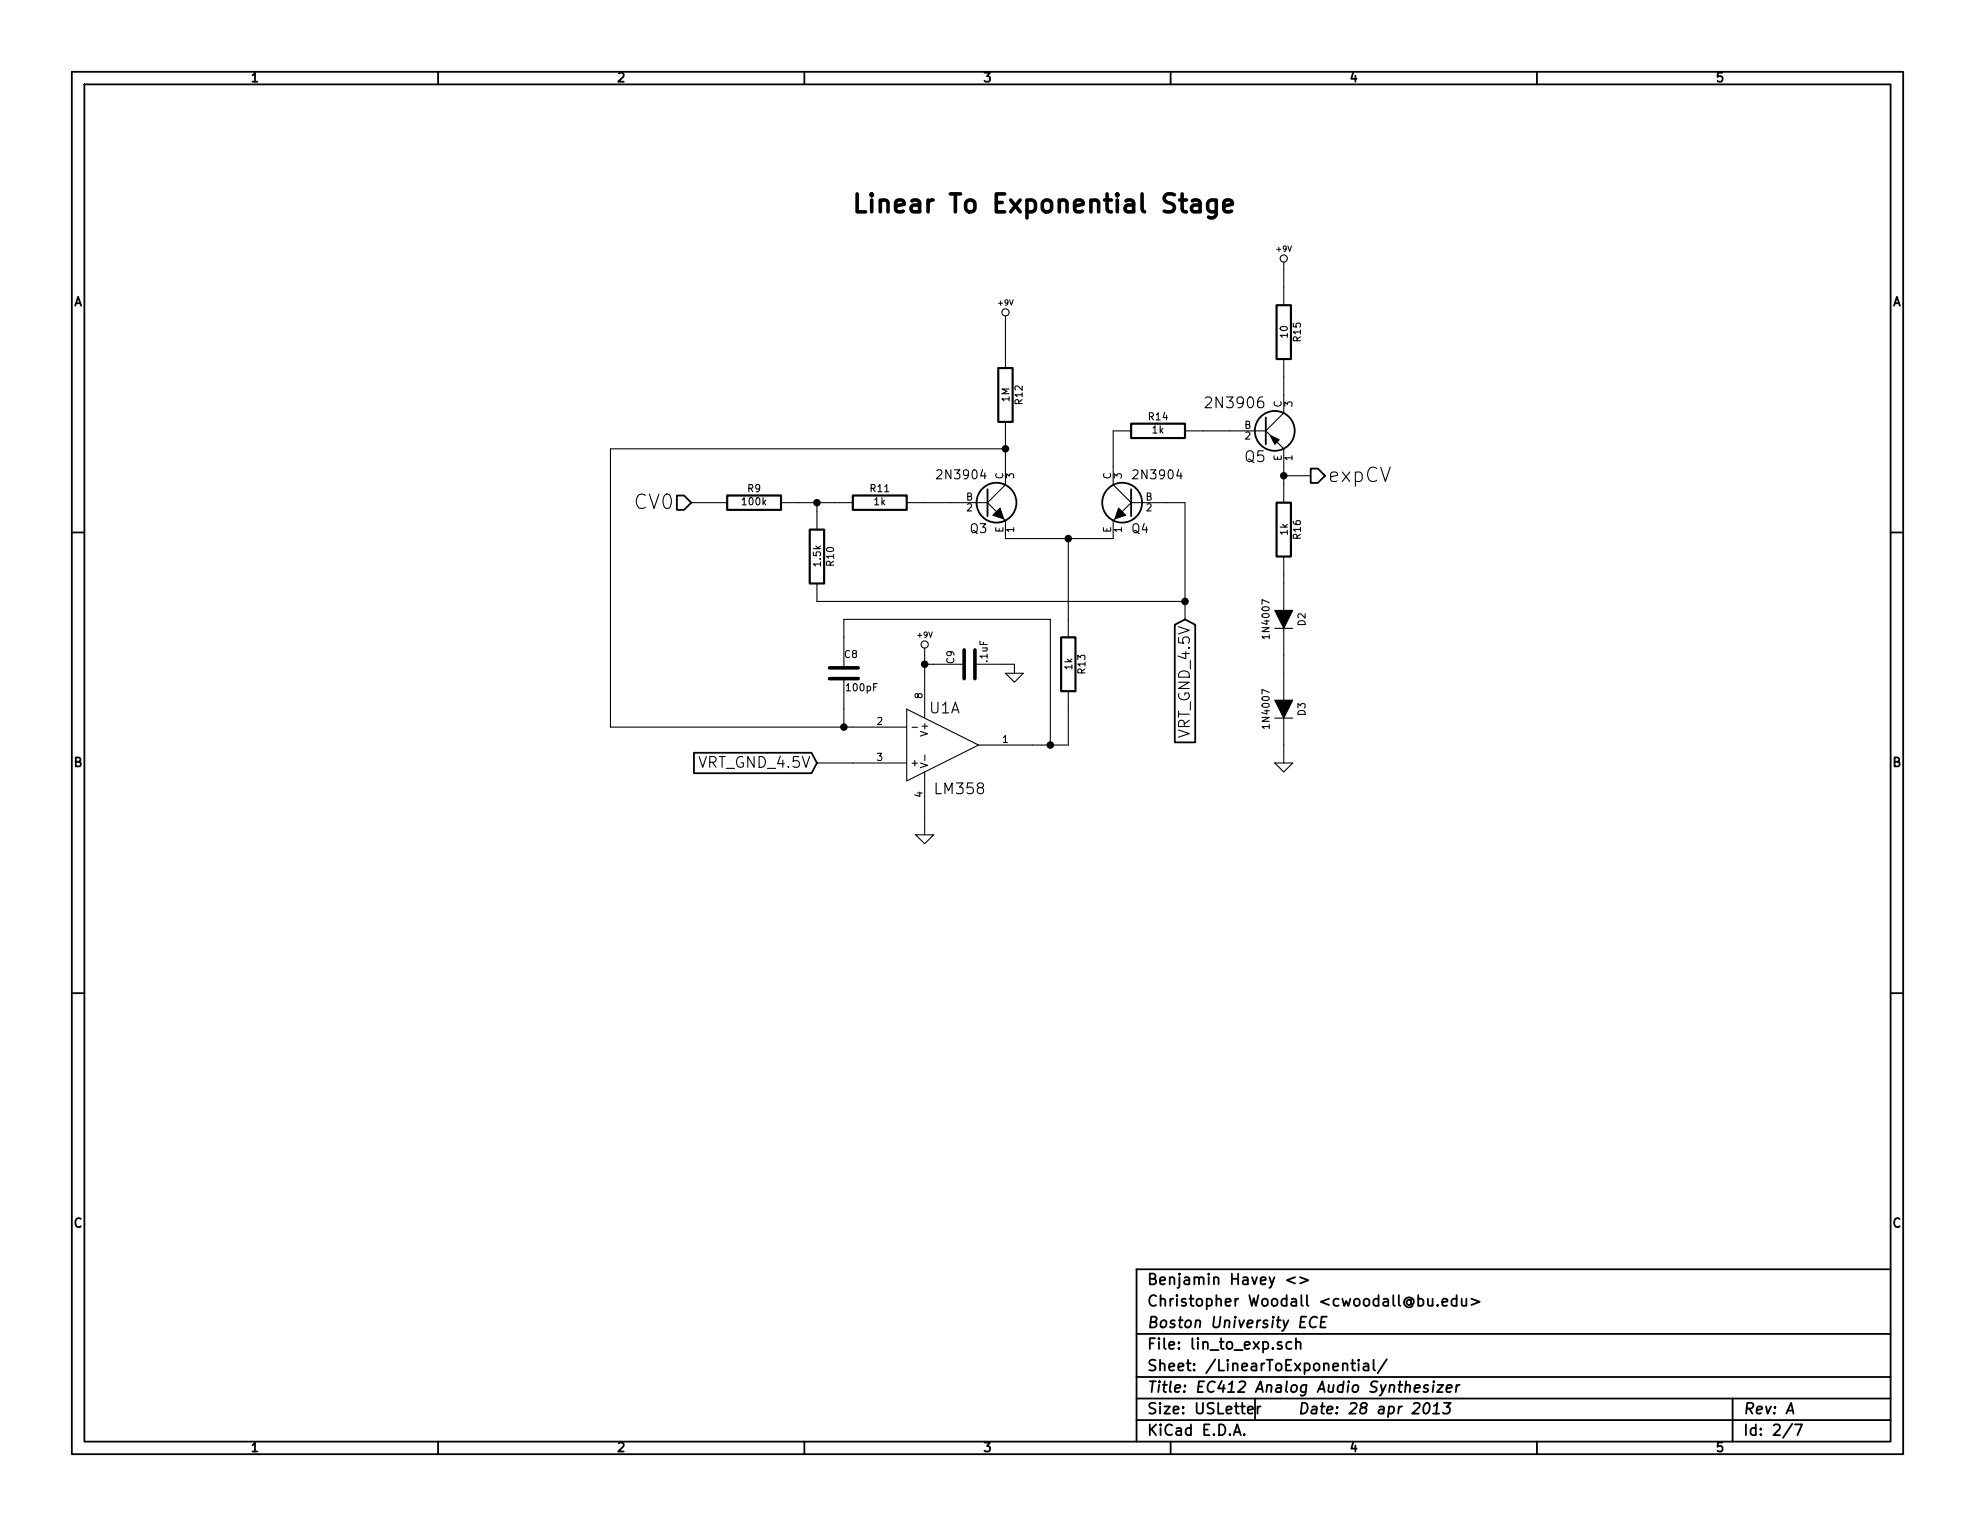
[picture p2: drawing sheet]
<svg xmlns="http://www.w3.org/2000/svg" width="279mm" height="216mm" viewBox="0 0 279 216" stroke-linecap="round" stroke-linejoin="round" font-family="sans-serif">
<g fill="none" stroke="#000" stroke-width=".25">
<path d="M10.2 10.2h259v195.5h-259zM11.9 11.9h255.6v192.1h-255.6zM62 10.2v1.7M113.8 10.2v1.7M165.6 10.2v1.7M217.4 10.2v1.7M10.2 75.3h1.7M95.8 70.1h1l1 1-1 1h-1zM139.7 69.2v3.8M160 69.2v3.8M185.4 66.3h1l1.1 1-1.1 1h-1zM267.5 75.3h1.7"/>
<path d="M166.2 88.4l1.4-.8 1.5 .8v16.6h-2.9zM98.2 106.5h16.6l.8 1.5-.8 1.4h-16.6zM10.2 140.5h1.7M267.5 140.5h1.7M267.5 179.6h-106.7v24.4M160.8 188.7h106.7M160.8 194.8h106.7M160.8 197.9h106.7M176.5 199.5l.8-.1-.1-.3-.4-.1-.3 .2 .1 .7 .2 .1 .4-.1M177.5 197.9v3M177.9 199v1M178.3 199l-.2 .1-.2 .2"/>
<path d="M181.3 189.9l-.4-.1-.2 .3 .1 .2 .5 .1 .1 .2-.1 .2-.1 .1-.5-.1M182.7 189.9a.48 .48 0 0 0-.7 .1v.6a.48 .48 0 0 0 .7 .2M183.2 180.7l-1.2 .4 1.2 .5M183.3 190a.38 .38 0 0 1 .7 .1v.8M183.3 189.3v1.6M183.9 180.7l1.2 .4-1.2 .5M184.8 186.3h-.7l-.2 1.5h.7M186.3 186.4a.77 .77 0 0 0-1 .3 .77 .77 0 0 0 .2 1l.4 .1 .3-.1M186.9 187h.5M187.7 186.3h-.7l-.2 1.5h.7M190 193a.38 .38 0 0 1 .6 .1v.8M191.1 192.9h.6"/>
<path d="M191.3 192.4v1.3l.1 .1 .3 .1M192.2 192.4l-.1 .1h.1h.1l-.1-.1v.1M192.2 192.9v1M192.9 193l.2-.1 .4 .1 .1 .9M193.6 193.3h-.5a.3 .3 0 0 0-.2 .3 .3 .3 0 0 0 .2 .3l.5-.1M194.3 192.4v1.3l.2 .2M196.2 192.3l-1.3 2M200.1 196.4l.8-.1-.1-.3-.1-.1-.5 .1-.1 .7 .2 .3 .4-.1M201.6 198.6a.35 .35 0 0 1 .4-.1 .35 .35 0 0 1 .2 .3 .87 .87 0 0 1-.5 1.2l-.2-.1a1.14 1.14 0 0 1 .1-1.3zM202 183.7v.9a.39 .39 0 0 0 .7 0M202 196l-.3-.1-.2 .1-.1 .2 .2 .2 .4 .1v.2l-.2 .3-.5-.1M202.7 183.7v1.1"/>
<path d="M202.7 200h.9M202.8 195.9l-.1 1.1M202.8 198.9l.6-.4-.2 1.5M202.8 195.4v.1v.1l.1-.1-.1-.1v.2M203.4 184.6l.1 .1-.1 .1-.1-.1 .1-.1v.2M203.4 195.9h.8l-.9 1.1h.8M204 184.3l.8-.2-.1-.3-.4-.1-.3 .3 .1 .7 .2 .1 .4-.1M204.3 198.5h.9l-.6 .6a.38 .38 0 0 1 .5 .3v.3l-.2 .2-.6 .1-.2-.1M204.6 196.4l.8-.1-.1-.3-.1-.1-.5 .1-.1 .7 .2 .3 .4-.1M206.1 183.8a.48 .48 0 0 0-.7 .1l-.1 .6a.48 .48 0 0 0 .8 .2M206.1 195.9l-.2 1.1M206.1 183.2v1.6"/>
<path d="M206.5 195.9l-.3 .1-.2 .2M206.8 183.7v.9a.39 .39 0 0 0 .6 0M207.4 183.7v1.1M208.2 183.7l1.1 .5-1.1 .4M245.1 197.9v6.1M252.7 200l.7-1.5 .3 1.5M62 204v1.7M113.8 204v1.7M160.8 200.9h106.7M165.6 204v1.7M174.5 203l.5-1.5 .5 1.5M174.7 202.6h.7"/>
<path d="M176 202.9l.1 .1h-.1h-.1l.1-.1v.1M217.4 204v1.7M253.5 201.4l-1.3 2M253.9 201.5h1l-.6 1.5"/>
<circle cx="141" cy="71.1" r="2.82"/>
<circle cx="158.7" cy="71.1" r="2.82"/>
<circle cx="180.3" cy="61" r="2.82"/>
</g>
<path d="M141.2 52.1h2.1v7.6h-2.1zM160 59.9h7.6v2.1h-7.6zM180.6 43.2h2v7.6h-2zM102.9 70.1h7.6v2h-7.6zM114.6 74.9h2v7.7h-2zM120.6 70.1h7.7v2h-7.7zM180.6 71.1h2v7.6h-2zM150.1 90.2h2v7.6h-2z" fill="none" stroke="#000" stroke-width=".3"/>
<g fill="none" stroke="#000" stroke-width=".15">
<path d="M181.6 37.1v6.1M142.2 44.7v7.4M142.2 59.7v8.9l-2.5 2.5M181.6 50.8v7.6l-2.5 2.6M97.8 71.1h5.1M110.5 71.1h10.1M115.6 71.1v3.8M128.3 71.1h11.4M139.7 71.1l1.3 1.3M142 73.4l.2 .3v2.5h15.3v-2.5l.2-.3M142.2 63.5h-55.8v39.4h41.9M151.1 76.2v14"/>
<path d="M160 71.1l-1.3 1.3M160 71.1h7.6v16.5M160 61h-2.5v7.6l2.5 2.5M167.6 61h11.5M179.1 61l.6 .6M180.7 62.6l.9 .9v7.6M181.6 78.7v7.7M181.6 67.3h3.8M115.6 82.6v2.5h52M119.4 94.5v-6.9h29.2v17.8M119.4 96v6.9M130.8 91.7v9.9"/>
<path d="M130.8 94h5.6M137.9 94h5.6v1.3M142.2 95.3h2.6l-1.3 1.2zM151.1 97.8v7.6h-12.7M180.3 88.9h2.6M181.6 88.9v10.2M115.6 108h12.7M128.3 100.3l10.1 5.1-10.1 5.1zM129 102.9h.8M129.5 118.1h2.6l-1.3 1.3zM130.2 108l1 .3-1 .3M130.8 109.2v8.9"/>
<path d="M130.8 106.8v.8M180.3 108h2.6l-1.3 1.2zM180.3 101.6h2.6M181.6 101.6v6.4"/>
<circle cx="181.6" cy="36.6" r=".51"/>
<circle cx="142.2" cy="44.2" r=".51"/>
<circle cx="130.8" cy="91.2" r=".51"/>
</g>
<path d="M140.5 72.9l1-1 .5 1.5zM158.2 71.9l1.1 1-1.6 .5zM179.7 61.6l1.3 .6-.7 .7zM180.3 86.4h2.6l-1.3 2.5zM180.3 99.1h2.6l-1.3 2.5z" fill="#000" stroke="#000" stroke-width=".15"/>
<g fill="#000" stroke="#000" stroke-width=".25">
<path d="M179.1 59.1v3.8z"/>
<circle cx="115.6" cy="71.1" r=".41"/>
<circle cx="142.2" cy="63.5" r=".41"/>
<circle cx="151.1" cy="76.2" r=".41"/>
<circle cx="181.6" cy="67.3" r=".41"/>
<circle cx="130.8" cy="94" r=".41"/>
<circle cx="167.6" cy="85.1" r=".41"/>
<circle cx="119.4" cy="102.9" r=".41"/>
<circle cx="148.6" cy="105.4" r=".41"/>
</g>
<path d="M168.7 28.4l.2-.1h.5l.2 .1 .2 .3v1.3M169.8 28.9l-.3 .1h-.6a.5 .5 0 0 0-.4 .5 .5 .5 0 0 0 .4 .5h.6l.3-.1M172.1 28.3v2.1a.71 .71 0 0 1-1.1 .3M172.1 28.4l-.3-.1h-.5l-.3 .2-.2 .3v.7l.2 .2a.85 .85 0 0 0 1.1 .2M173.1 29.1l1.2-.2-.1-.5-.2-.1h-.5l-.2 .1-.2 .3v.9l.2 .3 .2 .1 .7-.1M117.3 96h4.1M117.3 94.5h4.1M136.4 91.9v4.1M137.9 91.9v4.1" fill="none" stroke="#000" stroke-width=".51"/>
<text font-size="3.5" x="120.6" y="30.2">Linear To Exponential Stage</text>
<g font-size="2.8">
<text x="187.9" y="68.3">expCV</text>
<text x="89.8" y="72.1">CV0</text>
</g>
<g font-size="2.1">
<text x="170.9" y="57.8">2N3906</text>
<text x="176.1" y="65.5">Q5</text>
<text x="131.5" y="101">U1A</text>
<text x="168.4" y="104.2" transform="rotate(-90 168.4 104.2)">VRT_GND_4.5V</text>
<text x="99" y="108.7">VRT_GND_4.5V</text>
<text x="132.4" y="112.4">LM358</text>
<text x="162.3" y="184.9">Christopher Woodall &lt;cwoodall@bu.edu&gt;</text>
<text x="162.3" y="181.9">Benjamin Havey &lt;&gt;</text>
<text x="162.3" y="191">File: lin_to_exp.sch</text>
<text x="162.3" y="188">Boston University ECE</text>
<text x="162.3" y="197.1">Title: EC412 Analog Audio Synthesizer</text>
<text x="162.3" y="194.1">Sheet: /LinearToExponential/</text>
<text x="162.3" y="203.2">KiCad E.D.A.</text>
<text x="162.3" y="200.2">Size: USLetter</text>
<text x="183.6" y="200.2">Date: 28 apr 2013</text>
<text x="246.6" y="200.2">Rev: A</text>
<text x="246.6" y="203.2">Id: 2/7</text>
</g>
<g font-size="1.8">
<text x="35.6" y="11.7">1</text>
<text x="87.4" y="11.7">2</text>
<text x="139.2" y="11.7">3</text>
<text x="191" y="11.7">4</text>
<text x="242.8" y="11.7">5</text>
<text x="10.4" y="43.4">A</text>
<text x="267.7" y="43.4">A</text>
<text x="132.9" y="67.9">2N3904</text>
<text x="160.6" y="67.9">2N3904</text>
<text x="137.3" y="75.5">Q3</text>
<text x="160.1" y="75.5">Q4</text>
<text x="10.4" y="108.6">B</text>
<text x="267.7" y="108.6">B</text>
<text x="10.4" y="173.7">C</text>
<text x="267.7" y="173.7">C</text>
<text x="35.6" y="205.5">1</text>
<text x="87.4" y="205.5">2</text>
<text x="139.2" y="205.5">3</text>
<text x="191" y="205.5">4</text>
<text x="242.8" y="205.5">5</text>
</g>
<g font-size="1.4">
<text x="182.2" y="47.8" transform="rotate(-90 182.2 47.8)">10</text>
<text x="184.1" y="48.3" transform="rotate(-90 184.1 48.3)">R15</text>
<text x="142.8" y="56.8" transform="rotate(-90 142.8 56.8)">1M</text>
<text x="144.7" y="57.2" transform="rotate(-90 144.7 57.2)">R12</text>
<text x="162.5" y="59.5">R14</text>
<text x="181.4" y="57.7" transform="rotate(-90 181.4 57.7)">C</text>
<text x="182.9" y="57.5" transform="rotate(-90 182.9 57.5)">3</text>
<text x="163" y="61.4">1k</text>
<text x="176" y="60.7">B</text>
<text x="176.1" y="62.2">2</text>
<text x="181.4" y="65.2" transform="rotate(-90 181.4 65.2)">E</text>
<text x="182.9" y="65.2" transform="rotate(-90 182.9 65.2)">1</text>
<text x="105.1" y="71.5">100k</text>
<text x="105.8" y="69.7">R9</text>
<text x="123.2" y="69.7">R11</text>
<text x="123.6" y="71.5">1k</text>
<text x="136.7" y="70.9">B</text>
<text x="142" y="67.8" transform="rotate(-90 142 67.8)">C</text>
<text x="143.5" y="67.7" transform="rotate(-90 143.5 67.7)">3</text>
<text x="157.2" y="67.8" transform="rotate(-90 157.2 67.8)">C</text>
<text x="158.7" y="67.7" transform="rotate(-90 158.7 67.7)">3</text>
<text x="162.1" y="70.9">B</text>
<text x="136.8" y="72.4">2</text>
<text x="142" y="75.4" transform="rotate(-90 142 75.4)">E</text>
<text x="143.5" y="75.3" transform="rotate(-90 143.5 75.3)">1</text>
<text x="157.2" y="75.4" transform="rotate(-90 157.2 75.4)">E</text>
<text x="158.7" y="75.3" transform="rotate(-90 158.7 75.3)">1</text>
<text x="162.2" y="72.4">2</text>
<text x="182.2" y="75.7" transform="rotate(-90 182.2 75.7)">1k</text>
<text x="184.1" y="76.2" transform="rotate(-90 184.1 76.2)">R16</text>
<text x="116.2" y="80.1" transform="rotate(-90 116.2 80.1)">1.5k</text>
<text x="118" y="80" transform="rotate(-90 118 80)">R10</text>
<text x="184.7" y="88.5" transform="rotate(-90 184.7 88.5)">D2</text>
<text x="119.5" y="93.1">C8</text>
<text x="135.1" y="93.9" transform="rotate(-90 135.1 93.9)">C9</text>
<text x="139.8" y="93.6" transform="rotate(-90 139.8 93.6)">.1uF</text>
<text x="151.7" y="94.7" transform="rotate(-90 151.7 94.7)">1k</text>
<text x="153.6" y="95.3" transform="rotate(-90 153.6 95.3)">R13</text>
<text x="179.7" y="90.1" transform="rotate(-90 179.7 90.1)">1N4007</text>
<text x="119.8" y="97.8">100pF</text>
<text x="130.6" y="98.8" transform="rotate(-90 130.6 98.8)">8</text>
<text x="184.7" y="101.2" transform="rotate(-90 184.7 101.2)">D3</text>
<text x="124.1" y="102.6">2</text>
<text x="124.1" y="107.7">3</text>
<text x="131.3" y="103.9" transform="rotate(-90 131.3 103.9)">V+</text>
<text x="141.9" y="105.2">1</text>
<text x="179.7" y="102.8" transform="rotate(-90 179.7 102.8)">1N4007</text>
<text x="128.8" y="108.5">+</text>
<text x="130.6" y="112.8" transform="rotate(-90 130.6 112.8)">4</text>
</g>
<g font-size="1.1">
<text x="180.6" y="35.6">+9V</text>
<text x="141.3" y="43.3">+9V</text>
<text x="129.8" y="90.2">+9V</text>
</g>
</svg>
